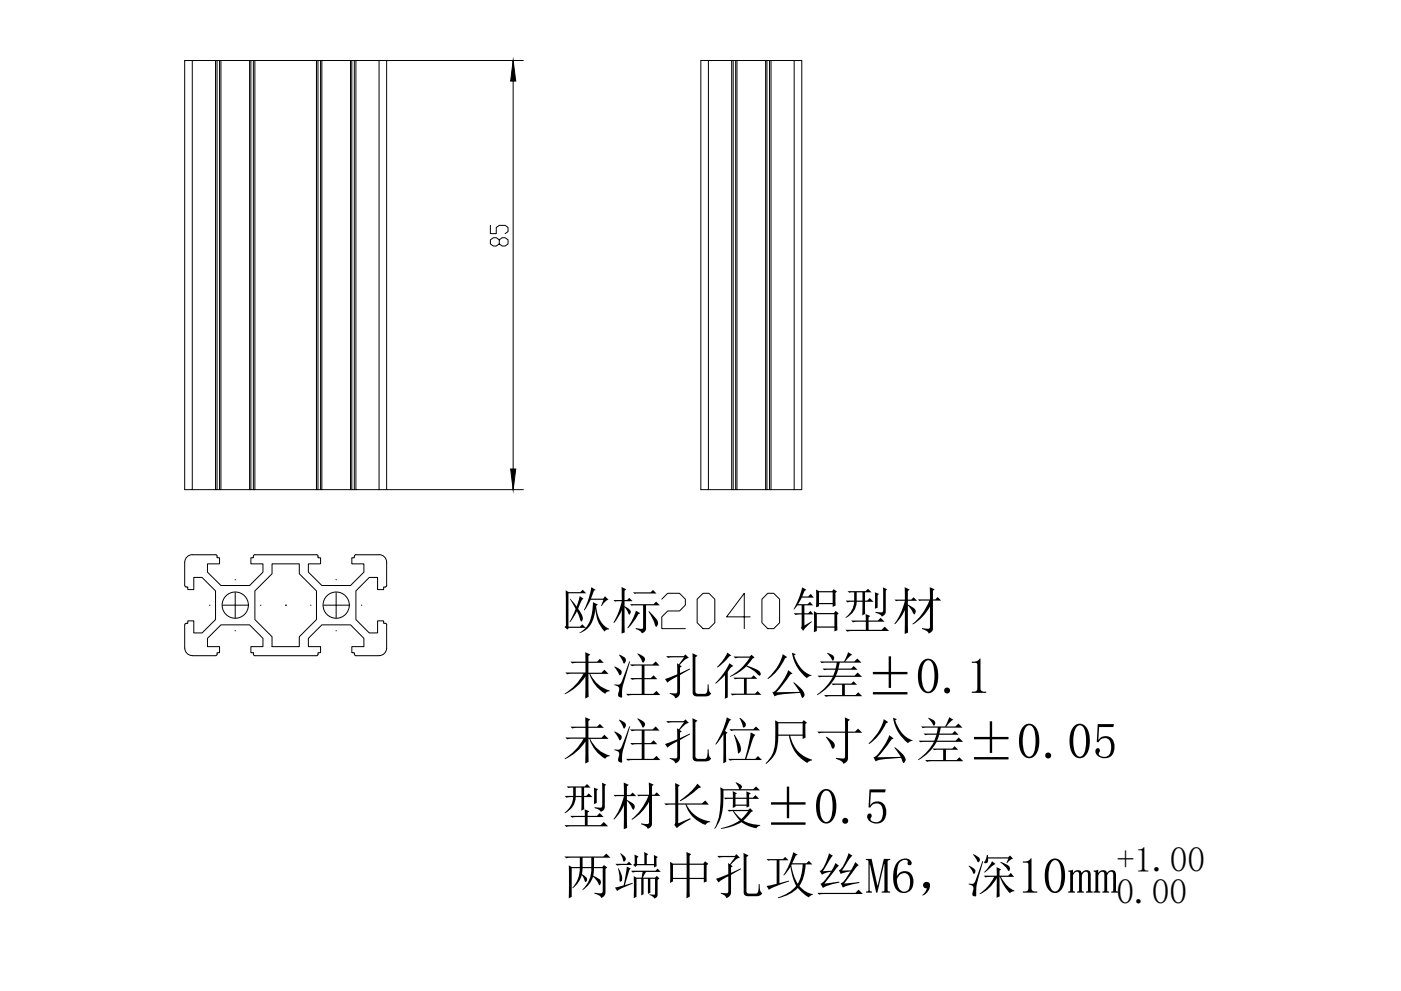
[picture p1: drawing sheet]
<svg xmlns="http://www.w3.org/2000/svg" width="594mm" height="420mm" viewBox="0 0 594 420" stroke-linecap="round" stroke-linejoin="round" font-family="sans-serif">
<!-- layer: 0 -->
<g fill="none" stroke="#000" stroke-width=".42">
<path d="M78.3 25.7h3.2v181.9h-3.2zM81.5 25.7h9.9M91.4 25.7h.6v181.9h-.6M91.4 25.7v181.9M92 25.7h1.1v181.9h-1.1M93.1 25.7h.6v181.9h-.6M93.7 25.7h12.1M106.4 25.7h-.6v181.9h.6M107.4 25.7h.7v181.9h-.7M107.4 25.7h-1v181.9h1M107.4 25.7v181.9M108.1 25.7h26.1v181.9h-26.1"/>
<path d="M134.2 25.7h.6v181.9h-.6M134.8 25.7h1.1v181.9h-1.1M135.9 25.7h.6v181.9h-.6M136.5 25.7h12.1M149.2 25.7h-.6v181.9h.6M150.2 25.7h-1v181.9h1M150.9 25.7h-.7v181.9h.7M160.7 25.7h-9.8v181.9h9.8M160.7 25.7h3.3v181.9h-3.3M160.7 25.7v181.9M297.2 25.7h3.2v181.9h-3.2zM300.4 25.7h9.9v181.9h-9.9"/>
<path d="M310.3 25.7h.6v181.9h-.6M310.9 25.7h1.1v181.9h-1.1M312 25.7h.5v181.9h-.5M312.5 25.7h12.2M325.2 25.7h-.5v181.9h.5M326.3 25.7h-1.1v181.9h1.1M326.9 25.7h-.6v181.9h.6M336.8 25.7h-9.9v181.9h9.9M336.8 25.7h3.2v181.9h-3.2M336.8 25.7v181.9M81.5 207.6h9.9M93.7 207.6h12.1"/>
<path d="M136.5 207.6h12.1M312.5 207.6h12.2M78.3 238.4l.1 9.8 .4 .6 .8 .1v1.1h2.6v-5.2h3.5l5.7 5.7v12.2l-5.7 5.7h-3.5v-5.2h-2.6v1.1h-.8l-.5 .6 .1 9.9a3.3 3.3 0 0 0 3.1 3.2h9.9l.7-.7M81.5 235.2h9.9M81.6 235.2a3.2 3.2 0 0 0-3.2 3.2M91.4 235.2l.7 .6M92 235.8v.7h1.1v2.6h-5.1v3.5l5.7 5.6h12.1l5.7-5.6v-3.5h-5.1v-2.6h1v-.7M108.1 235.2h26.1M108.1 235.2l-.7 .6M115.4 239.1h11.5v4.1l7.3 7.3v12.2l-7.3 7.3v4.2h-11.5v-4.2l-7.3-7.3v-12.2l7.3-7.3zM134.2 235.2l.7 .6M134.8 235.8v.7h1.1v2.6h-5.1v3.5l5.7 5.6h12.1l5.7-5.6v-3.5h-5.1v-2.6h1v-.7"/>
<path d="M150.9 235.2h9.8M150.9 235.2l-.6 .6M160.8 235.2a3.2 3.2 0 0 1 3.2 3.2M164 238.4v9.8l-.4 .6-.9 .1v1.1h-2.6v-5.2h-3.5l-5.7 5.7v12.2l5.7 5.7h3.5v-5.2h2.6v1.1h.9l.4 .6v9.9a3.2 3.2 0 0 1-3.2 3.2h-9.9l-.6-.7M121.2 256.6h.1M121.2 256.6v.1M280.6 254l2.5-2.5h5l2.5 2.5v2.5l-2.5 2.5h-5l-2.5 2.5v5h10M295.6 254l2.5-2.5h2.5l2.5 2.5v10l-2.5 2.5h-2.5l-2.5-2.5zM323.1 254l2.5-2.5h2.5l2.5 2.5v10l-2.5 2.5h-2.5l-2.5-2.5zM92 277.4v-.7h1.1v-2.5h-5.1v-3.6l5.7-5.7h12.1l5.7 5.7v3.6h-5.1v2.5h1l.1 .9 .6 .4h26.4l.3-.4v-.9h1.1v-2.5h-5.1v-3.6l5.7-5.7h12.1l5.7 5.7v3.6h-5.1v2.5h1v.7M318.1 261.5h-10l7.5-10v15"/>
<circle cx="99.8" cy="256.6" r="5.6"/>
<circle cx="142.6" cy="256.6" r="5.6"/>
</g>
<!-- layer: VhF -->
<path d="M217.6 25.7l1.1 8.7h-2.2zM216.5 198.8h2.2l-1.1 8.8z" fill="#000" stroke="#000" stroke-width=".42"/>
<g fill="none" stroke="#000" stroke-width=".42">
<path d="M164 25.7h57.9M217.6 25.7v181.9M207.9 95.5v3.6h2.5v-2.7l1.3-.9h2.5l1.2 .9v1.8l-1.2 .9M211.7 101.7l1.2-.9h1.3l1.2 .9v1.7l-1.2 .9h-1.3l-1.2-.9v-1.7l-1.3-.9h-1.2l-1.3 .9v1.7l1.3 .9h1.2l1.3-.9M164 207.6h57.9M88.8 256.6h.2M99.7 251.2v5.4h-5.3M99.7 245.7v.2M105.1 256.6h-5.4v5.4M110.4 256.6h.3M131.7 256.6h.2M142.5 251.2v5.4h-5.3"/>
<path d="M142.5 245.7v.2M147.9 256.6h-5.4v5.4M153.2 256.6h.3M99.7 267.3v.2M142.5 267.3v.2"/>
</g>
<g font-size="21.4">
<text x="237.8" y="266.5">欧标</text>
<text x="335.6" y="266.5">铝型材</text>
<text x="238.2" y="294.1">未注孔径公差±0.1</text>
<text x="238.2" y="321.6">未注孔位尺寸公差±0.05</text>
<text x="237.9" y="349.3">型材长度±0.5</text>
<text x="238.4" y="378.8">两端中孔攻丝M6，深10mm</text>
</g>
<g font-size="15">
<text x="473.5" y="369.6">+1.00</text>
<text x="473.5" y="383.3">0.00</text>
</g>
</svg>
